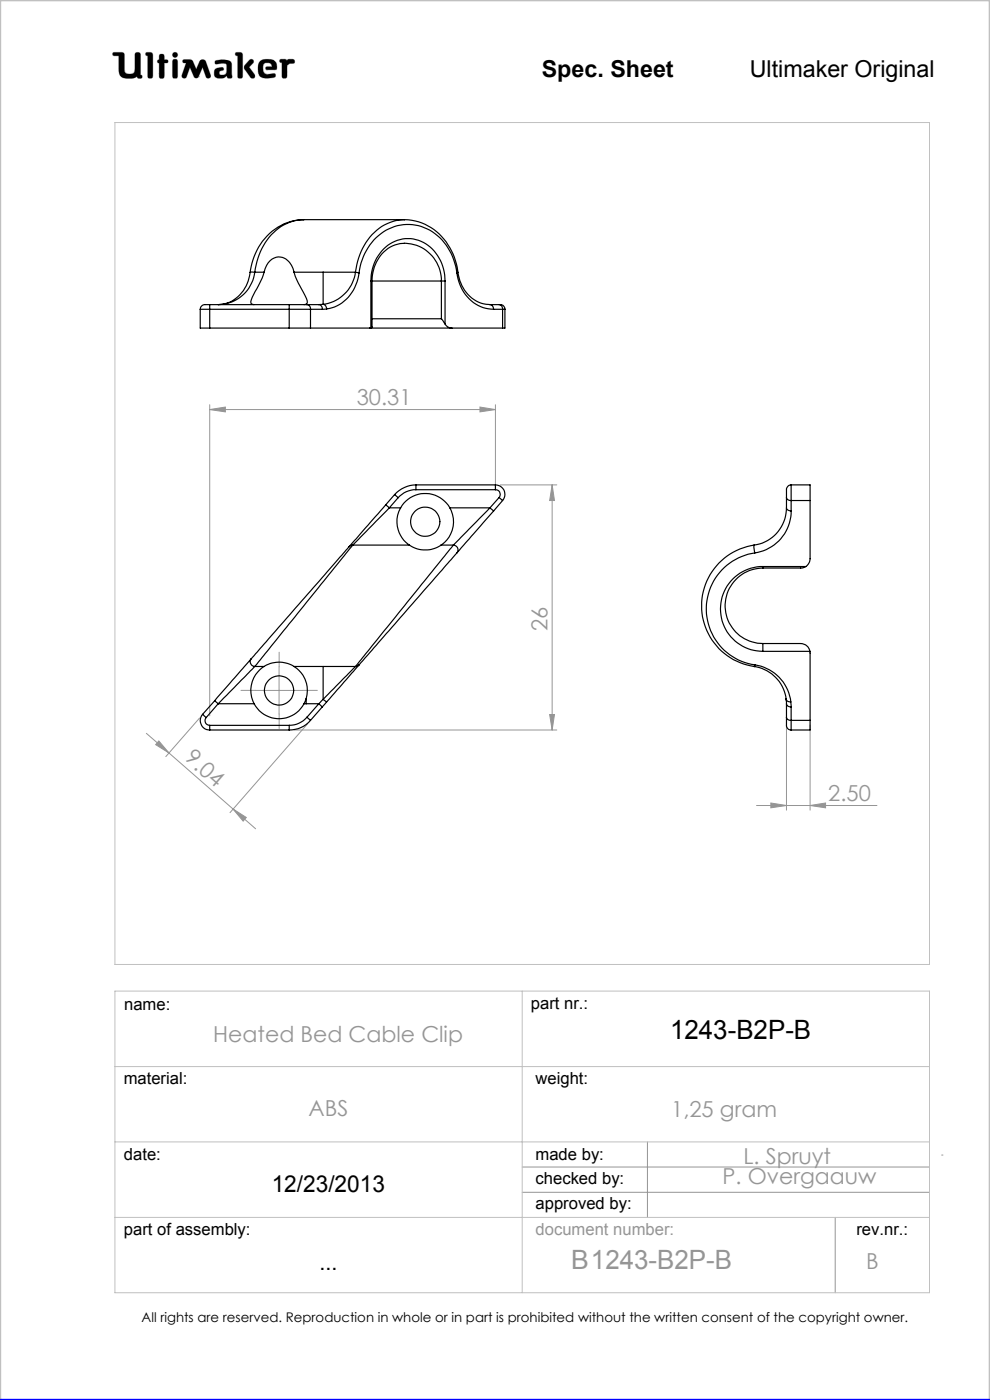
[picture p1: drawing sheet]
<svg xmlns="http://www.w3.org/2000/svg" width="210mm" height="297mm" viewBox="0 0 210 297" stroke-linecap="round" stroke-linejoin="round" font-family="sans-serif">
<g fill="none" stroke="#c0c0c0" stroke-width=".21">
<path d="M24 11.1h1.9l.4 .3 .2 3.9a1.51 1.51 0 0 0 2 0l.2-4a.77 .77 0 0 1 1 0l.1 4.6 .3 .1a.39 .39 0 0 1-.3 .6l-.6-.1-.1-.3a3.8 3.8 0 0 1-3 .3l-.6-.5-.2-.6-.1-3.6h-1a.39 .39 0 0 1-.3-.2 .39 .39 0 0 1 .1-.5zM31 11.1l1.2 .1 .2 .4-.1 4.8a.6 .6 0 0 1-.6 .2 .6 .6 0 0 1-.4-.5v-4.3l-.4-.1zM33.8 12.7v-1.1a.6 .6 0 0 1 .7-.1 .6 .6 0 0 1 .4 .5v.7h.6a.37 .37 0 0 1 0 .6l-.6 .1-.1 3.1a.6 .6 0 0 1-.6 .1 .6 .6 0 0 1-.4-.5v-2.7M33.8 12.7h.1M33.8 13.4h.1M33.8 15.7h.1M33.8 12.7h-.3l-.1 .3v.2l.4 .2M36.7 11.3l.4-.2 .4 .2 .2 .3-.2 .4-.4 .2-.4-.2-.1-.4zM36.8 12.6h.7l.2 .5v3l-.2 .5h-.7l-.2-.5v-3zM38.9 12.7h1.6l.5 .4 .6 1.6 .7-1.6 .5-.4 .6 .1 1.3 3.1-.1 .5a.53 .53 0 0 1-.5 .2 .53 .53 0 0 1-.4-.3l-.7-2-1 2.1-.4 .2-.4-.2-.9-2.1-.7 2a.54 .54 0 0 1-.5 .3 .54 .54 0 0 1-.5-.2v-.5l.9-2.5-.7-.2zM42.1 16.3h.1M45.6 12.9a3.7 3.7 0 0 1 3.4 .3l.1 .5 .1 2.7a.64 .64 0 0 1-1-.2l-.1-.1a1.93 1.93 0 0 1-2.5 .2 1.32 1.32 0 0 1 .4-1.8l1-.2 .3 .1 .1 .2v.3a.73 .73 0 0 0-.9 .8 .98 .98 0 0 0 1.4 0l.2-.6-.1-1.5a2.59 2.59 0 0 0-2 0l-.4-.2z"/>
<path d="M50 11.1l1.3 .1 .2 .4-.1 4.8a.57 .57 0 0 1-.6 .2 .57 .57 0 0 1-.4-.5v-4.3l-.4-.1zM52.9 12.8l.4-.2 .4 .1 .1 .4-1 1.1 1.2 1.6 .1 .5-.2 .3h-.4a5.9 5.9 0 0 1-1.7-2.2l.1-.6zM55 13.3a2.62 2.62 0 0 1 3.5-.1l.2 1.1-.1 .5h-2l-.2-.1v-.5l1.3-.1-.2-.5a1.24 1.24 0 0 0-1.6 .1l-.1 1.1 .2 .6 .8 .4 1.5-.2 .1 .1v.6a3.8 3.8 0 0 1-3.3-.1 3.2 3.2 0 0 1-.1-2.9zM56.6 14.8h.1M59.4 12.6h1.2l.3 .3a1.21 1.21 0 0 1 1.5-.2v.7l-.9 .1-.6 .4-.1 2.5a.6 .6 0 0 1-.6 .2 .6 .6 0 0 1-.4-.5v-2.8l-.5-.2zM24.4 26h172.8v178.6h-172.8zM24.4 210.3h172.8v63.9h-172.8zM110.8 210.3v63.9M24.4 226.3h172.8M24.4 242.2h172.8M24.4 258.3h172.8"/>
</g>
<g fill="none" stroke="#959595" stroke-width=".21">
<path d="M44.5 86.9l3.3-.5v1zM44.5 85.9v66M44.5 86.9h60.6M101.8 86.4l3.3 .5-3.3 .5zM105.1 85.9v18M106.1 102.9h12M117.1 102.9v52M117.1 102.9l.5 3.3h-1zM31 155.6l4.8 4.1M33.7 157.2l2.1 2.5-2.8-1.7zM35.8 159.7l13.6 11.9M42.3 152.3l-7.1 8.2"/>
<path d="M54.2 146.5h10M59.2 141.5v10M62.4 154.9h55.7M65.2 153.6l-16.4 18.8M116.6 151.6h1l-.5 3.3zM166.8 153.2v18.7M171.8 153.8v18.1M49.4 171.6l2.8 1.8-.6 .8zM49.4 171.6l4.8 4.2M160.5 170.9h25.5M163.5 170.4l3.3 .5-3.3 .5zM171.8 170.9l3.3-.5v1z"/>
<path d="M110.8 247.6h86.4M110.8 252.9h86.4M137.3 242.2v16.1M177.2 258.3v15.9M199.7 245h.3"/>
</g>
<path d="M0 297v-297h210v297" fill="none" stroke="#c0c0c0" stroke-width=".5"/>
<path d="M0 297h210" fill="none" stroke="#00f" stroke-width=".5"/>
<path d="M45.7 12.9l-.1 .5 .2 .2 1.2-.2 .9 .1 .2 .3-.1 1.4a.84 .84 0 0 1-.6 .7 .84 .84 0 0 1-.9-.3l.1-.4 .4-.2a.36 .36 0 0 0 .4-.4 .36 .36 0 0 0-.4-.3 1.23 1.23 0 0 0-1.6 1 1.07 1.07 0 0 0 .3 1.1 1.07 1.07 0 0 0 1.1 .2h.6l.3-.2a.28 .28 0 0 1 .4-.3 .28 .28 0 0 1 .2 .4 .57 .57 0 0 0 .6 .2 .57 .57 0 0 0 .3-.6l-.1-2.4a1.23 1.23 0 0 0-1.5-1zM50 11.1v.6l.4 .1v4.6l.3 .2h.5l.3-.3v-4.8l-.4-.4zM53 12.7l-1.2 1.3v.5l1.4 2 .6 .1 .2-.2v-.6l-1.2-1.6 1-.9v-.4l-.4-.3zM55.2 12.9a2.9 2.9 0 0 0 .1 3.4l.5 .2 1 .1 1.4-.2 .3-.2-.1-.5-.2-.1-1.4 .2-.6-.2-.3-.4-.1-.5a.99 .99 0 0 1 .7-1.3 .99 .99 0 0 1 1.2 .7l-1.2 .1-.2 .4 .3 .2h1.5a.51 .51 0 0 0 .6-.1 .51 .51 0 0 0 0-.6 1.62 1.62 0 0 0-2-1.5l-1.1 .1zM59.4 12.6l-.1 .6 .5 .1v3l.2 .3h.6l.3-.4v-2.3l.6-.4 .9-.1 .1-.5-.3-.3h-1l-.3 .3-.4-.3zM36.7 12.7l-.1 .3v3.4l.2 .2h.7l.2-.3v-3.4l-.2-.3zM36.6 11.6a.56 .56 0 0 0 1.1 0 .56 .56 0 0 0-1.1 0zM33.8 11.6v1.1l-.4 .2v.4l.4 .1v2.9l.2 .3h.5l.4-.4v-2.8l.7-.1 .1-.4-.3-.2h-.5v-.8l-.2-.4h-.6zM31 11.1l-.1 .6 .4 .1v4.5l.3 .3h.5l.3-.5v-4.7l-.4-.3zM38.8 12.7v.5l.7 .2-.9 2.5 .1 .6 .5 .1 .3-.2 .8-2.1 .9 2.1 .3 .2h.3l.3-.2 .9-2.1 .7 2.1 .6 .2 .4-.2v-.5l-1-2.8-.3-.4h-.7l-.3 .2-.8 1.8-.9-1.9-.4-.2zM24 11.2v.6h1.2v2.7a1.76 1.76 0 0 0 2.2 2.1h.9l.8-.4 .3 .4h.6l.2-.2-.1-.4-.3-.1v-4.4l-.4-.4h-.5l-.3 .4v3.4a.81 .81 0 0 1-1.1 .8h-.1a.86 .86 0 0 1-1-1.1l-.1-3.3-.4-.2z" fill-rule="evenodd" fill="#000"/>
<path d="M54.2 146.5h-3.1M59.2 141.5v-3.1M59.2 151.5v3.1M64.2 146.5h3.1" fill="none" stroke="#959595" stroke-width=".21" stroke-dasharray="15.2 1.3 1.3 1.3"/>
<g fill="#959595">
<path d="M44.5 86.9l3.3-.5v1zM101.8 86.4l3.3 .5-3.3 .5z"/>
<path d="M163.5 170.4l3.3 .5-3.3 .5zM171.8 170.9l3.3-.5v1z"/>
<path d="M117.1 102.9l.5 3.3h-1zM116.6 151.6h1l-.5 3.3z"/>
<path d="M33.7 157.2l2.1 2.5-2.8-1.7zM49.4 171.6l2.8 1.8-.6 .8z"/>
</g>
<g fill="none" stroke="#000" stroke-width=".25">
<path d="M54 57.7a7.9 7.9 0 0 1-7.7 6.9 7.4 7.4 0 0 0 6.8-6.8M54 57.7l-.9 .1M54 57.7h2M56 57.7l-.4 1.2-2.1 4.1a1.18 1.18 0 0 0-.1 1.5l.5 .1M56 57.7a3.4 3.4 0 0 1 3.5-3.2 3.7 3.7 0 0 1 2.9 3.2M62.4 57.7l.6 1.7 1.7 3.3a1.53 1.53 0 0 1 .2 1.9M62.4 57.7h13M64.5 46.6a11.8 11.8 0 0 0-11.2 10l-.2 1.2M64.5 46.6a10.8 10.8 0 0 0-9.8 8.2l-.7 2.9M64.5 46.6h21.3M68.5 57.7v6.9M75.4 57.7a7.9 7.9 0 0 1-6.9 6.9"/>
<path d="M75.4 57.7l.8 .2M76.2 57.9a8.4 8.4 0 0 1-6.9 7.6M76.2 57.9a11.1 11.1 0 0 1 10-10.3 10.8 10.8 0 0 1 10.5 8.9l.2 1.4M78.7 59.6a8.5 8.5 0 0 1 7.8-9 8.5 8.5 0 0 1 7.9 9M78.7 59.6h.2M78.7 59.6v10M78.9 59.6a7.6 7.6 0 0 1 6.9-8 7.9 7.9 0 0 1 7.8 8M78.9 59.6v9.8l-.2 .2M78.9 59.6h14.7M85.8 46.6a11.4 11.4 0 0 1 10.6 8l.8 3.2M85.8 46.6a10.8 10.8 0 0 0-9.7 8.2l-.7 2.9M93.6 59.6h.8"/>
<path d="M93.6 59.6v8M94.4 59.6v9.1M96.9 57.9a8.3 8.3 0 0 0 7.8 7.7M97.2 57.8a7.3 7.3 0 0 0 6.7 6.8M97.2 57.8l-.3 .1M42.5 65.6v4h2M42.5 65.6h2M44.5 64.6h-.7a1.08 1.08 0 0 0-1.3 1M44.5 64.6v1M44.5 69.6h16.8M44.5 65.6v4M44.5 65.6h16.8"/>
<path d="M44.5 64.6h16.8M61.3 69.6h4.6M61.3 65.6h4.6M61.3 64.6v1M61.3 64.6h3.8M61.3 65.6v4M64.9 64.6h-.4M64.9 64.6h.1M65.1 64.6a.87 .87 0 0 1 .8 1M65.1 64.6h2.5M65.9 65.6v4M65.9 69.6h40.7"/>
<path d="M65.9 65.6h2.5M67.6 64.6a.87 .87 0 0 1 .8 1M68.5 64.6h-.9M68.5 64.6a.93 .93 0 0 1 .8 .9M69.3 65.5l-.9 .1M78.4 69.6h.3M78.9 67.6h14.7M93.6 67.6l.8 1.1M94.4 68.7l.6 .7 .8 .2M103.9 64.6a.93 .93 0 0 1 .8 1M103.9 64.6h2M104.7 65.6h1.9"/>
<path d="M105.9 64.6a1.02 1.02 0 0 1 1.2 1M105.9 64.6a.87 .87 0 0 1 .7 1M106.6 65.6h.5M106.6 65.6v4M107.1 65.6v4h-.5M74 116l-20.7 23.7M74.8 115.6l-20.8 25.8M74.8 115.6l-.8 .4M74.8 115.6h12.1M81.8 107.1l.8 .6M81.8 107.1l-7.8 8.9M82.6 107.7l-7.8 7.9"/>
<path d="M82.6 107.7h2.4M83.7 104.9l.8 .7M83.7 104.9l-1.9 2.2M84.5 105.6l-1.9 2.1M85 107.7a5.9 5.9 0 0 0 1.9 7.9M85 107.7a6 6 0 0 1 10.4 0M86.9 115.6a6 6 0 0 0 6.7 0M88.2 102.9v1M88.2 103.9a5 5 0 0 0-3.7 1.7M88.2 102.9a6.3 6.3 0 0 0-4.5 2M88.2 103.9h16.9M88.2 102.9h16.9"/>
<path d="M93.6 115.6h2.6M95.4 107.7a6 6 0 0 1-1.8 7.9M95.4 107.7h8.5M96.2 115.6l-20.8 25.8M96.2 115.6a1 1 0 0 1 .9 .6 1 1 0 0 1-.2 1.1M96.9 117.3l-20.7 23.7M103.9 107.7l-7.7 7.9M103.9 107.7l.8 .7M104.7 108.4l-7.8 8.9M105.1 102.9v1M105.1 103.9a.99 .99 0 0 1 .9 .6 .99 .99 0 0 1-.1 1M105.1 102.9a2 2 0 0 1 1.8 1.1 2 2 0 0 1-.3 2.2"/>
<path d="M105.9 105.5l.7 .7M105.9 105.5l-2 2.2M106.6 106.2l-1.9 2.2M159.9 115.6l.2 1.7M159.9 115.6a13 13 0 0 0-11.1 12.9 13 13 0 0 0 11.1 12.9M160.1 117.3a12 12 0 0 0-10.3 11.9 12 12 0 0 0 10.3 11.8M166.8 105.5a.84 .84 0 0 0 1 .7M166.8 107.7a.9 .9 0 0 0 1 .7M166.8 107.7a8 8 0 0 1-6.9 7.9M166.8 105.5v2.2M167.8 102.9h4v3.3M167.8 102.9v3.3"/>
<path d="M167.8 102.9a1.27 1.27 0 0 0-1 1.7v.9M167.8 108.4a9 9 0 0 1-7.7 8.9M167.8 106.2h4M167.8 106.2v2.2M171.8 106.2v12.3l-.2 .9-.6 .8M53.3 139.7a1.02 1.02 0 0 0 .7 1.7M53.3 139.7l-7.8 9M161.8 120.2a9 9 0 0 0-9 9 9 9 0 0 0 9 9M161.8 120.2v.3M161.8 120.5a8 8 0 0 0-8 8 8 8 0 0 0 8 8M161.8 136.5v1.7M161.8 136.5h8a1.97 1.97 0 0 1 2 1.7"/>
<path d="M161.8 138.2h10M161.8 120.2h9.2M171 120.2l-.9 .3h-8.3M171.8 138.2v14.6M43 151.5l.7 .7M43 151.5a2.02 2.02 0 0 0-.3 2.2 2.02 2.02 0 0 0 1.8 1.2M43.7 152.2a.99 .99 0 0 0-.1 1.1 .99 .99 0 0 0 .9 .6M44.5 153.9v1M44.5 153.9h16.8M44.5 154.9h16.8M45.5 148.7l.8 .6M45.5 148.7l-2.5 2.8"/>
<path d="M46.3 149.3h7.6M46.3 149.3l-2.6 2.9M53.9 149.3a6 6 0 0 0 10.6 0M54 141.4l-7.7 7.9M54 141.4h2M56 141.4a5.9 5.9 0 0 1 6.4 0M56 141.4a6 6 0 0 0-2.1 7.9M61.3 153.9v1M62.4 141.4a6 6 0 0 1 2.5 6.8M62.4 141.4h13M64.5 149.3h3.1M64.9 148.2v1.1"/>
<path d="M64.9 148.2l-.4 1.1M65.1 152.1a5 5 0 0 1-3.8 1.8M65.1 152.1l.8 .7M65.9 152.8a5.8 5.8 0 0 1-4.6 2.1M67.6 149.3l.8 .7M67.6 149.3l-2.5 2.8M68.4 150l-2.5 2.8M68.5 141.4v7M68.5 148.4l-.9 .9M68.5 148.4l.8 .5M69.3 148.9l-.9 1.1M75.4 141.4l-6.9 7"/>
<path d="M76.2 141l-.4 .3-.4 .1M76.2 141l-6.9 7.9M159.9 141.4a8 8 0 0 1 6.9 7M159.9 141.4h.2M160.1 141a9 9 0 0 1 7.6 7.9M160.1 141l-.2 .4M166.7 148.2l.1 .4M166.8 148.4a.89 .89 0 0 0 .9 .5M166.8 148.4v.9M166.8 149.3a.83 .83 0 0 0 1 .7M166.8 152.1a.83 .83 0 0 0 1 .7M166.8 152.1v1.5a1.02 1.02 0 0 0 1 1.3"/>
<path d="M166.8 149.3v2.8M167.7 148.9l.1 1.1M167.8 152.8v2.1M167.8 152.8h4M167.8 150v2.8M171.8 152.8v2.1h-4"/>
<circle cx="90.2" cy="110.7" r="3.1"/>
<circle cx="59.2" cy="146.5" r="3.1"/>
</g>
<text font-size="5.6" x="142.1" y="220.5">1243-B2P-B</text>
<text font-size="5.6" fill="#959595" x="121.1" y="269.2">B1243-B2P-B</text>
<g font-size="4.9">
<text x="114.9" y="16.4">Spec. Sheet</text>
<text x="159" y="16.4">Ultimaker Original</text>
<text x="57.6" y="252.8">12/23/2013</text>
<text x="67.8" y="269.4">...</text>
</g>
<g font-size="4.7" fill="#959595">
<text x="75.7" y="85.8">30.31</text>
<text x="116.1" y="133.9" transform="rotate(-90 116.1 133.9)">26</text>
<text x="39" y="161.1" transform="rotate(41 39 161.1)">9.04</text>
<text x="175.7" y="169.8">2.50</text>
<text x="45.2" y="221.1">Heated Bed Cable Clip</text>
<text x="65.4" y="236.7">ABS</text>
<text x="142.4" y="237">1,25 gram</text>
<text x="153.3" y="251.2">P. Overgaauw</text>
<text x="157.7" y="246.9">L. Spruyt</text>
<text x="183.7" y="269.3">B</text>
</g>
<g font-size="3.5">
<text x="26.3" y="214.2">name:</text>
<text x="112.6" y="214.1">part nr.:</text>
<text x="26.2" y="230">material:</text>
<text x="113.6" y="230">weight:</text>
<text x="26.3" y="246.1">date:</text>
<text x="113.6" y="246.1">made by:</text>
<text x="113.6" y="251.1">checked by:</text>
<text x="113.6" y="256.4">approved by:</text>
<text x="26.3" y="262.1">part of assembly:</text>
<text x="181.7" y="261.9">rev.nr.:</text>
</g>
<text font-size="3.5" fill="#959595" x="113.6" y="261.9">document number:</text>
<text font-size="2.8" x="30" y="280.4">All rights are reserved. Reproduction in whole or in part is prohibited without the written consent of the copyright owner.</text>
</svg>
